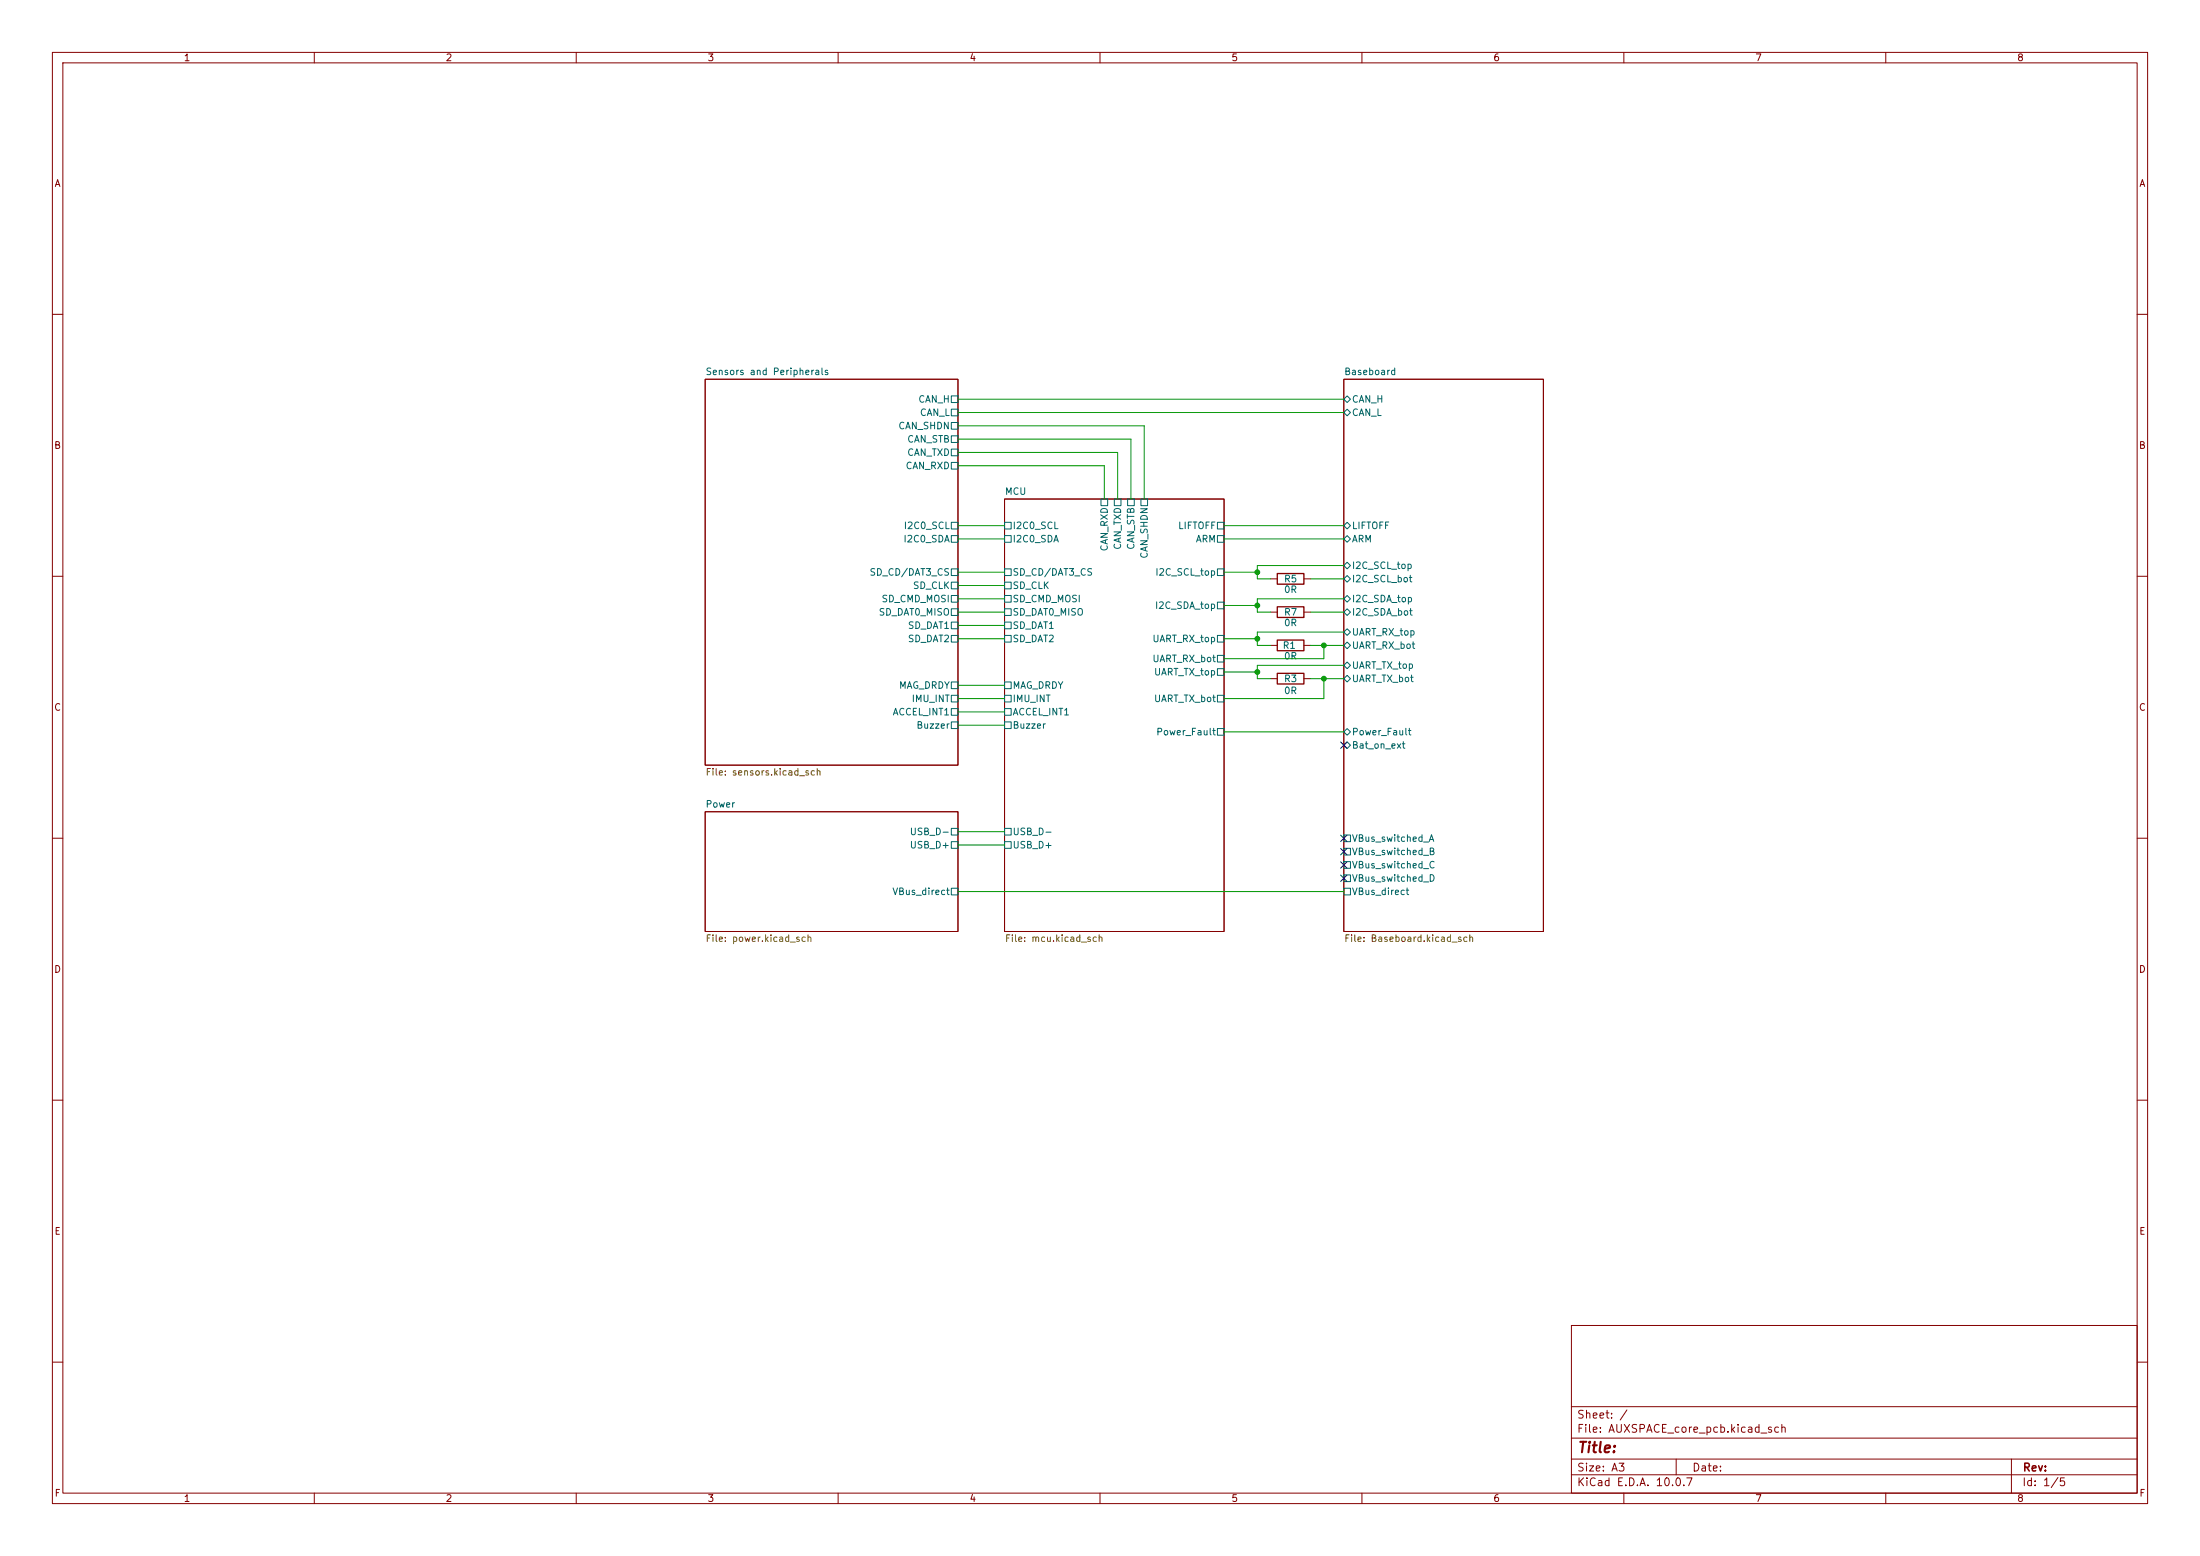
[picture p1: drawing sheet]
(kicad_sch
 (version 20260306)
 (generator "eeschema")
 (generator_version "10.0")
 (paper "A3")
 (lib_symbols
  (symbol "Device:R"
   (pin_numbers (hide yes))
   (pin_names
    (offset 0)) (exclude_from_sim no) (in_bom yes) (on_board yes)
   (in_pos_files yes)
   (duplicate_pin_numbers_are_jumpers no)
   (property "Reference" "R" (at 2.032 0 90) (show_name no) (do_not_autoplace no) (effects (font (size 1.27 1.27))))
   (property "Value" "R" (at 0 0 90) (show_name no) (do_not_autoplace no) (effects (font (size 1.27 1.27))))
   (property "Footprint" "" (at -1.778 0 90) (show_name no) (do_not_autoplace no) (hide yes) (effects (font (size 1.27 1.27))))
   (property "Datasheet" "" (at 0 0 0) (show_name no) (do_not_autoplace no) (hide yes) (effects (font (size 1.27 1.27))))
   (property "Description" "Resistor" (at 0 0 0) (show_name no) (do_not_autoplace no) (hide yes) (effects (font (size 1.27 1.27))))
   (symbol "R_0_1"
    (rectangle (start -1.016 -2.54) (end 1.016 2.54) (stroke (width 0.254) (type default)) (fill (type none))))
   (symbol "R_1_1"
    (pin passive line (at 0 3.81 270) (length 1.27) (name "" (effects (font (size 1.27 1.27)))) (number "1" (effects (font (size 1.27 1.27)))))
    (pin passive line (at 0 -3.81 90) (length 1.27) (name "" (effects (font (size 1.27 1.27)))) (number "2" (effects (font (size 1.27 1.27))))))
   (embedded_fonts no)))
 (junction
  (at 240.03 115.57)
  (diameter 0)
  (color 0 0 0 0))
 (junction
  (at 240.03 128.27)
  (diameter 0)
  (color 0 0 0 0))
 (junction
  (at 252.73 123.19)
  (diameter 0)
  (color 0 0 0 0))
 (junction
  (at 240.03 109.22)
  (diameter 0)
  (color 0 0 0 0))
 (junction
  (at 240.03 121.92)
  (diameter 0)
  (color 0 0 0 0))
 (junction
  (at 252.73 129.54)
  (diameter 0)
  (color 0 0 0 0))
 (no_connect
  (at 256.54 142.24))
 (no_connect
  (at 256.54 160.02))
 (no_connect
  (at 256.54 162.56))
 (no_connect
  (at 256.54 167.64))
 (no_connect
  (at 256.54 165.1))
 (wire
  (pts (xy 240.03 128.27) (xy 240.03 127))
  (stroke (width 0) (type default)))
 (wire
  (pts (xy 182.88 116.84) (xy 191.77 116.84))
  (stroke (width 0) (type default)))
 (wire
  (pts (xy 182.88 100.33) (xy 191.77 100.33))
  (stroke (width 0) (type default)))
 (wire
  (pts (xy 240.03 129.54) (xy 242.57 129.54))
  (stroke (width 0) (type default)))
 (wire
  (pts (xy 182.88 130.81) (xy 191.77 130.81))
  (stroke (width 0) (type default)))
 (wire
  (pts (xy 215.9 83.82) (xy 215.9 95.25))
  (stroke (width 0) (type default)))
 (wire
  (pts (xy 182.88 119.38) (xy 191.77 119.38))
  (stroke (width 0) (type default)))
 (wire
  (pts (xy 182.88 161.29) (xy 191.77 161.29))
  (stroke (width 0) (type default)))
 (wire
  (pts (xy 182.88 133.35) (xy 191.77 133.35))
  (stroke (width 0) (type default)))
 (wire
  (pts (xy 182.88 102.87) (xy 191.77 102.87))
  (stroke (width 0) (type default)))
 (wire
  (pts (xy 210.82 88.9) (xy 210.82 95.25))
  (stroke (width 0) (type default)))
 (wire
  (pts (xy 252.73 129.54) (xy 256.54 129.54))
  (stroke (width 0) (type default)))
 (wire
  (pts (xy 182.88 158.75) (xy 191.77 158.75))
  (stroke (width 0) (type default)))
 (wire
  (pts (xy 240.03 107.95) (xy 256.54 107.95))
  (stroke (width 0) (type default)))
 (wire
  (pts (xy 252.73 123.19) (xy 256.54 123.19))
  (stroke (width 0) (type default)))
 (wire
  (pts (xy 233.68 100.33) (xy 256.54 100.33))
  (stroke (width 0) (type default)))
 (wire
  (pts (xy 250.19 110.49) (xy 256.54 110.49))
  (stroke (width 0) (type default)))
 (wire
  (pts (xy 182.88 170.18) (xy 256.54 170.18))
  (stroke (width 0) (type default)))
 (wire
  (pts (xy 218.44 81.28) (xy 218.44 95.25))
  (stroke (width 0) (type default)))
 (wire
  (pts (xy 182.88 111.76) (xy 191.77 111.76))
  (stroke (width 0) (type default)))
 (wire
  (pts (xy 233.68 102.87) (xy 256.54 102.87))
  (stroke (width 0) (type default)))
 (wire
  (pts (xy 240.03 116.84) (xy 242.57 116.84))
  (stroke (width 0) (type default)))
 (wire
  (pts (xy 182.88 138.43) (xy 191.77 138.43))
  (stroke (width 0) (type default)))
 (wire
  (pts (xy 240.03 107.95) (xy 240.03 110.49))
  (stroke (width 0) (type default)))
 (wire
  (pts (xy 233.68 109.22) (xy 240.03 109.22))
  (stroke (width 0) (type default)))
 (wire
  (pts (xy 182.88 78.74) (xy 256.54 78.74))
  (stroke (width 0) (type default)))
 (wire
  (pts (xy 182.88 83.82) (xy 215.9 83.82))
  (stroke (width 0) (type default)))
 (wire
  (pts (xy 240.03 110.49) (xy 242.57 110.49))
  (stroke (width 0) (type default)))
 (wire
  (pts (xy 213.36 95.25) (xy 213.36 86.36))
  (stroke (width 0) (type default)))
 (wire
  (pts (xy 240.03 114.3) (xy 240.03 116.84))
  (stroke (width 0) (type default)))
 (wire
  (pts (xy 182.88 76.2) (xy 256.54 76.2))
  (stroke (width 0) (type default)))
 (wire
  (pts (xy 252.73 125.73) (xy 252.73 123.19))
  (stroke (width 0) (type default)))
 (wire
  (pts (xy 233.68 133.35) (xy 252.73 133.35))
  (stroke (width 0) (type default)))
 (wire
  (pts (xy 233.68 139.7) (xy 256.54 139.7))
  (stroke (width 0) (type default)))
 (wire
  (pts (xy 250.19 123.19) (xy 252.73 123.19))
  (stroke (width 0) (type default)))
 (wire
  (pts (xy 240.03 120.65) (xy 240.03 121.92))
  (stroke (width 0) (type default)))
 (wire
  (pts (xy 182.88 109.22) (xy 191.77 109.22))
  (stroke (width 0) (type default)))
 (wire
  (pts (xy 240.03 114.3) (xy 256.54 114.3))
  (stroke (width 0) (type default)))
 (wire
  (pts (xy 213.36 86.36) (xy 182.88 86.36))
  (stroke (width 0) (type default)))
 (wire
  (pts (xy 250.19 129.54) (xy 252.73 129.54))
  (stroke (width 0) (type default)))
 (wire
  (pts (xy 240.03 121.92) (xy 240.03 123.19))
  (stroke (width 0) (type default)))
 (wire
  (pts (xy 182.88 81.28) (xy 218.44 81.28))
  (stroke (width 0) (type default)))
 (wire
  (pts (xy 182.88 114.3) (xy 191.77 114.3))
  (stroke (width 0) (type default)))
 (wire
  (pts (xy 182.88 135.89) (xy 191.77 135.89))
  (stroke (width 0) (type default)))
 (wire
  (pts (xy 233.68 125.73) (xy 252.73 125.73))
  (stroke (width 0) (type default)))
 (wire
  (pts (xy 233.68 128.27) (xy 240.03 128.27))
  (stroke (width 0) (type default)))
 (wire
  (pts (xy 233.68 121.92) (xy 240.03 121.92))
  (stroke (width 0) (type default)))
 (wire
  (pts (xy 250.19 116.84) (xy 256.54 116.84))
  (stroke (width 0) (type default)))
 (wire
  (pts (xy 240.03 123.19) (xy 242.57 123.19))
  (stroke (width 0) (type default)))
 (wire
  (pts (xy 182.88 88.9) (xy 210.82 88.9))
  (stroke (width 0) (type default)))
 (wire
  (pts (xy 252.73 133.35) (xy 252.73 129.54))
  (stroke (width 0) (type default)))
 (wire
  (pts (xy 182.88 121.92) (xy 191.77 121.92))
  (stroke (width 0) (type default)))
 (wire
  (pts (xy 233.68 115.57) (xy 240.03 115.57))
  (stroke (width 0) (type default)))
 (wire
  (pts (xy 240.03 120.65) (xy 256.54 120.65))
  (stroke (width 0) (type default)))
 (wire
  (pts (xy 240.03 129.54) (xy 240.03 128.27))
  (stroke (width 0) (type default)))
 (wire
  (pts (xy 240.03 127) (xy 256.54 127))
  (stroke (width 0) (type default)))
 (symbol
  (lib_id "Device:R")
  (at 246.38 123.19 270)
  (unit 1)
  (body_style 1)
  (exclude_from_sim no)
  (in_bom yes)
  (on_board yes)
  (in_pos_files yes)
  (dnp no)
  (property "Reference" "R1" (at 246.126 123.19 90) (show_name no) (do_not_autoplace no) (effects (font (size 1.27 1.27))))
  (property "Value" "0R" (at 246.38 125.222 90) (show_name no) (do_not_autoplace no) (effects (font (size 1.27 1.27))))
  (property "Footprint" "Resistor_SMD:R_0603_1608Metric" (at 246.38 121.412 90) (hide yes) (show_name no) (do_not_autoplace no) (effects (font (size 1.27 1.27))))
  (property "Datasheet" "https://www.we-online.com/components/products/datasheet/560112116001.pdf" (at 246.38 123.19 0) (hide yes) (show_name no) (do_not_autoplace no) (effects (font (size 1.27 1.27))))
  (property "Description" "Resistor" (at 246.38 123.19 0) (hide yes) (show_name no) (do_not_autoplace no) (effects (font (size 1.27 1.27))))
  (property "LCSC_PTNBR" "" (at 246.38 123.19 90) (hide yes) (show_name no) (do_not_autoplace no) (effects (font (size 1.27 1.27))))
  (property "WE_PTNBR" "560112116001" (at 246.38 123.19 90) (hide yes) (show_name no) (do_not_autoplace no) (effects (font (size 1.27 1.27))))
  (property "VOELKNER_PTNBR" "" (at 246.38 123.19 90) (hide yes) (show_name no) (do_not_autoplace no) (effects (font (size 1.27 1.27))))
  (property "MOUSER_PTNBR" "" (at 246.38 123.19 90) (hide yes) (show_name no) (do_not_autoplace no) (effects (font (size 1.27 1.27))))
  (pin "1")
  (pin "2"))
 (symbol
  (lib_id "Device:R")
  (at 246.38 129.54 270)
  (unit 1)
  (body_style 1)
  (exclude_from_sim no)
  (in_bom yes)
  (on_board yes)
  (in_pos_files yes)
  (dnp no)
  (property "Reference" "R3" (at 246.38 129.54 90) (show_name no) (do_not_autoplace no) (effects (font (size 1.27 1.27))))
  (property "Value" "0R" (at 246.38 131.826 90) (show_name no) (do_not_autoplace no) (effects (font (size 1.27 1.27))))
  (property "Footprint" "Resistor_SMD:R_0603_1608Metric" (at 246.38 127.762 90) (hide yes) (show_name no) (do_not_autoplace no) (effects (font (size 1.27 1.27))))
  (property "Datasheet" "https://www.we-online.com/components/products/datasheet/560112116001.pdf" (at 246.38 129.54 0) (hide yes) (show_name no) (do_not_autoplace no) (effects (font (size 1.27 1.27))))
  (property "Description" "Resistor" (at 246.38 129.54 0) (hide yes) (show_name no) (do_not_autoplace no) (effects (font (size 1.27 1.27))))
  (property "LCSC_PTNBR" "" (at 246.38 129.54 90) (hide yes) (show_name no) (do_not_autoplace no) (effects (font (size 1.27 1.27))))
  (property "WE_PTNBR" "560112116001" (at 246.38 129.54 90) (hide yes) (show_name no) (do_not_autoplace no) (effects (font (size 1.27 1.27))))
  (property "VOELKNER_PTNBR" "" (at 246.38 129.54 90) (hide yes) (show_name no) (do_not_autoplace no) (effects (font (size 1.27 1.27))))
  (property "MOUSER_PTNBR" "" (at 246.38 129.54 90) (hide yes) (show_name no) (do_not_autoplace no) (effects (font (size 1.27 1.27))))
  (pin "2")
  (pin "1"))
 (symbol
  (lib_id "Device:R")
  (at 246.38 116.84 270)
  (unit 1)
  (body_style 1)
  (exclude_from_sim no)
  (in_bom yes)
  (on_board yes)
  (in_pos_files yes)
  (dnp no)
  (property "Reference" "R7" (at 246.38 116.84 90) (show_name no) (do_not_autoplace no) (effects (font (size 1.27 1.27))))
  (property "Value" "0R" (at 246.38 118.872 90) (show_name no) (do_not_autoplace no) (effects (font (size 1.27 1.27))))
  (property "Footprint" "Resistor_SMD:R_0603_1608Metric" (at 246.38 115.062 90) (hide yes) (show_name no) (do_not_autoplace no) (effects (font (size 1.27 1.27))))
  (property "Datasheet" "https://www.we-online.com/components/products/datasheet/560112116001.pdf" (at 246.38 116.84 0) (hide yes) (show_name no) (do_not_autoplace no) (effects (font (size 1.27 1.27))))
  (property "Description" "Resistor" (at 246.38 116.84 0) (hide yes) (show_name no) (do_not_autoplace no) (effects (font (size 1.27 1.27))))
  (property "LCSC_PTNBR" "" (at 246.38 116.84 90) (hide yes) (show_name no) (do_not_autoplace no) (effects (font (size 1.27 1.27))))
  (property "WE_PTNBR" "560112116001" (at 246.38 116.84 90) (hide yes) (show_name no) (do_not_autoplace no) (effects (font (size 1.27 1.27))))
  (property "VOELKNER_PTNBR" "" (at 246.38 116.84 90) (hide yes) (show_name no) (do_not_autoplace no) (effects (font (size 1.27 1.27))))
  (property "MOUSER_PTNBR" "" (at 246.38 116.84 90) (hide yes) (show_name no) (do_not_autoplace no) (effects (font (size 1.27 1.27))))
  (pin "2")
  (pin "1"))
 (symbol
  (lib_id "Device:R")
  (at 246.38 110.49 270)
  (unit 1)
  (body_style 1)
  (exclude_from_sim no)
  (in_bom yes)
  (on_board yes)
  (in_pos_files yes)
  (dnp no)
  (property "Reference" "R5" (at 246.38 110.49 90) (show_name no) (do_not_autoplace no) (effects (font (size 1.27 1.27))))
  (property "Value" "0R" (at 246.38 112.522 90) (show_name no) (do_not_autoplace no) (effects (font (size 1.27 1.27))))
  (property "Footprint" "Resistor_SMD:R_0603_1608Metric" (at 246.38 108.712 90) (hide yes) (show_name no) (do_not_autoplace no) (effects (font (size 1.27 1.27))))
  (property "Datasheet" "https://www.we-online.com/components/products/datasheet/560112116001.pdf" (at 246.38 110.49 0) (hide yes) (show_name no) (do_not_autoplace no) (effects (font (size 1.27 1.27))))
  (property "Description" "Resistor" (at 246.38 110.49 0) (hide yes) (show_name no) (do_not_autoplace no) (effects (font (size 1.27 1.27))))
  (property "LCSC_PTNBR" "" (at 246.38 110.49 90) (hide yes) (show_name no) (do_not_autoplace no) (effects (font (size 1.27 1.27))))
  (property "WE_PTNBR" "560112116001" (at 246.38 110.49 90) (hide yes) (show_name no) (do_not_autoplace no) (effects (font (size 1.27 1.27))))
  (property "VOELKNER_PTNBR" "" (at 246.38 110.49 90) (hide yes) (show_name no) (do_not_autoplace no) (effects (font (size 1.27 1.27))))
  (property "MOUSER_PTNBR" "" (at 246.38 110.49 90) (hide yes) (show_name no) (do_not_autoplace no) (effects (font (size 1.27 1.27))))
  (pin "1")
  (pin "2"))
 (sheet
  (at 256.54 72.39)
  (size 38.1 105.41)
  (exclude_from_sim no)
  (in_bom yes)
  (on_board yes)
  (dnp no)
  (fields_autoplaced yes)
  (stroke (width 0.1524) (type solid))
  (fill (color 0 0 0 0))
  (property "Sheetname" "Baseboard" (at 256.54 71.6784 0) (show_name no) (do_not_autoplace no) (effects (font (size 1.27 1.27)) (justify left bottom)))
  (property "Sheetfile" "Baseboard.kicad_sch" (at 256.54 178.3846 0) (show_name no) (do_not_autoplace no) (effects (font (size 1.27 1.27)) (justify left top)))
  (pin "ARM" bidirectional (at 256.54 102.87 180) (effects (font (size 1.27 1.27)) (justify left)))
  (pin "CAN_H" bidirectional (at 256.54 76.2 180) (effects (font (size 1.27 1.27)) (justify left)))
  (pin "CAN_L" bidirectional (at 256.54 78.74 180) (effects (font (size 1.27 1.27)) (justify left)))
  (pin "I2C_SCL_bot" bidirectional (at 256.54 110.49 180) (effects (font (size 1.27 1.27)) (justify left)))
  (pin "I2C_SCL_top" bidirectional (at 256.54 107.95 180) (effects (font (size 1.27 1.27)) (justify left)))
  (pin "I2C_SDA_bot" bidirectional (at 256.54 116.84 180) (effects (font (size 1.27 1.27)) (justify left)))
  (pin "I2C_SDA_top" bidirectional (at 256.54 114.3 180) (effects (font (size 1.27 1.27)) (justify left)))
  (pin "LIFTOFF" bidirectional (at 256.54 100.33 180) (effects (font (size 1.27 1.27)) (justify left)))
  (pin "UART_RX_bot" bidirectional (at 256.54 123.19 180) (effects (font (size 1.27 1.27)) (justify left)))
  (pin "UART_RX_top" bidirectional (at 256.54 120.65 180) (effects (font (size 1.27 1.27)) (justify left)))
  (pin "UART_TX_bot" bidirectional (at 256.54 129.54 180) (effects (font (size 1.27 1.27)) (justify left)))
  (pin "UART_TX_top" bidirectional (at 256.54 127 180) (effects (font (size 1.27 1.27)) (justify left)))
  (pin "VBus_direct" passive (at 256.54 170.18 180) (effects (font (size 1.27 1.27)) (justify left)))
  (pin "VBus_switched_A" passive (at 256.54 160.02 180) (effects (font (size 1.27 1.27)) (justify left)))
  (pin "VBus_switched_B" passive (at 256.54 162.56 180) (effects (font (size 1.27 1.27)) (justify left)))
  (pin "VBus_switched_C" passive (at 256.54 165.1 180) (effects (font (size 1.27 1.27)) (justify left)))
  (pin "VBus_switched_D" passive (at 256.54 167.64 180) (effects (font (size 1.27 1.27)) (justify left)))
  (pin "Bat_on_ext" bidirectional (at 256.54 142.24 180) (effects (font (size 1.27 1.27)) (justify left)))
  (pin "Power_Fault" bidirectional (at 256.54 139.7 180) (effects (font (size 1.27 1.27)) (justify left))))
 (sheet
  (at 134.62 154.94)
  (size 48.26 22.86)
  (exclude_from_sim no)
  (in_bom yes)
  (on_board yes)
  (dnp no)
  (fields_autoplaced yes)
  (stroke (width 0.1524) (type solid))
  (fill (color 0 0 0 0))
  (property "Sheetname" "Power" (at 134.62 154.2284 0) (show_name no) (do_not_autoplace no) (effects (font (size 1.27 1.27)) (justify left bottom)))
  (property "Sheetfile" "power.kicad_sch" (at 134.62 178.3846 0) (show_name no) (do_not_autoplace no) (effects (font (size 1.27 1.27)) (justify left top)))
  (pin "USB_D+" passive (at 182.88 161.29 0) (effects (font (size 1.27 1.27)) (justify right)))
  (pin "USB_D-" passive (at 182.88 158.75 0) (effects (font (size 1.27 1.27)) (justify right)))
  (pin "VBus_direct" passive (at 182.88 170.18 0) (effects (font (size 1.27 1.27)) (justify right))))
 (sheet
  (at 191.77 95.25)
  (size 41.91 82.55)
  (exclude_from_sim no)
  (in_bom yes)
  (on_board yes)
  (dnp no)
  (fields_autoplaced yes)
  (stroke (width 0.1524) (type solid))
  (fill (color 0 0 0 0))
  (property "Sheetname" "MCU" (at 191.77 94.5384 0) (show_name no) (do_not_autoplace no) (effects (font (size 1.27 1.27)) (justify left bottom)))
  (property "Sheetfile" "mcu.kicad_sch" (at 191.77 178.3846 0) (show_name no) (do_not_autoplace no) (effects (font (size 1.27 1.27)) (justify left top)))
  (pin "ACCEL_INT1" passive (at 191.77 135.89 180) (effects (font (size 1.27 1.27)) (justify left)))
  (pin "ARM" passive (at 233.68 102.87 0) (effects (font (size 1.27 1.27)) (justify right)))
  (pin "Buzzer" passive (at 191.77 138.43 180) (effects (font (size 1.27 1.27)) (justify left)))
  (pin "I2C0_SCL" passive (at 191.77 100.33 180) (effects (font (size 1.27 1.27)) (justify left)))
  (pin "I2C0_SDA" passive (at 191.77 102.87 180) (effects (font (size 1.27 1.27)) (justify left)))
  (pin "I2C_SCL_top" passive (at 233.68 109.22 0) (effects (font (size 1.27 1.27)) (justify right)))
  (pin "I2C_SDA_top" passive (at 233.68 115.57 0) (effects (font (size 1.27 1.27)) (justify right)))
  (pin "IMU_INT" passive (at 191.77 133.35 180) (effects (font (size 1.27 1.27)) (justify left)))
  (pin "LIFTOFF" passive (at 233.68 100.33 0) (effects (font (size 1.27 1.27)) (justify right)))
  (pin "MAG_DRDY" passive (at 191.77 130.81 180) (effects (font (size 1.27 1.27)) (justify left)))
  (pin "Power_Fault" passive (at 233.68 139.7 0) (effects (font (size 1.27 1.27)) (justify right)))
  (pin "SD_CD{slash}DAT3_CS" passive (at 191.77 109.22 180) (effects (font (size 1.27 1.27)) (justify left)))
  (pin "SD_CLK" passive (at 191.77 111.76 180) (effects (font (size 1.27 1.27)) (justify left)))
  (pin "SD_CMD_MOSI" passive (at 191.77 114.3 180) (effects (font (size 1.27 1.27)) (justify left)))
  (pin "SD_DAT0_MISO" passive (at 191.77 116.84 180) (effects (font (size 1.27 1.27)) (justify left)))
  (pin "SD_DAT1" passive (at 191.77 119.38 180) (effects (font (size 1.27 1.27)) (justify left)))
  (pin "SD_DAT2" passive (at 191.77 121.92 180) (effects (font (size 1.27 1.27)) (justify left)))
  (pin "USB_D+" passive (at 191.77 161.29 180) (effects (font (size 1.27 1.27)) (justify left)))
  (pin "USB_D-" passive (at 191.77 158.75 180) (effects (font (size 1.27 1.27)) (justify left)))
  (pin "CAN_RXD" passive (at 210.82 95.25 90) (effects (font (size 1.27 1.27)) (justify right)))
  (pin "CAN_SHDN" passive (at 218.44 95.25 90) (effects (font (size 1.27 1.27)) (justify right)))
  (pin "CAN_STB" passive (at 215.9 95.25 90) (effects (font (size 1.27 1.27)) (justify right)))
  (pin "CAN_TXD" passive (at 213.36 95.25 90) (effects (font (size 1.27 1.27)) (justify right)))
  (pin "UART_RX_bot" passive (at 233.68 125.73 0) (effects (font (size 1.27 1.27)) (justify right)))
  (pin "UART_RX_top" passive (at 233.68 121.92 0) (effects (font (size 1.27 1.27)) (justify right)))
  (pin "UART_TX_bot" passive (at 233.68 133.35 0) (effects (font (size 1.27 1.27)) (justify right)))
  (pin "UART_TX_top" passive (at 233.68 128.27 0) (effects (font (size 1.27 1.27)) (justify right))))
 (sheet
  (at 134.62 72.39)
  (size 48.26 73.66)
  (exclude_from_sim no)
  (in_bom yes)
  (on_board yes)
  (dnp no)
  (fields_autoplaced yes)
  (stroke (width 0.1524) (type solid))
  (fill (color 0 0 0 0))
  (property "Sheetname" "Sensors and Peripherals" (at 134.62 71.6784 0) (show_name no) (do_not_autoplace no) (effects (font (size 1.27 1.27)) (justify left bottom)))
  (property "Sheetfile" "sensors.kicad_sch" (at 134.62 146.6346 0) (show_name no) (do_not_autoplace no) (effects (font (size 1.27 1.27)) (justify left top)))
  (pin "CAN_H" passive (at 182.88 76.2 0) (effects (font (size 1.27 1.27)) (justify right)))
  (pin "CAN_L" passive (at 182.88 78.74 0) (effects (font (size 1.27 1.27)) (justify right)))
  (pin "ACCEL_INT1" passive (at 182.88 135.89 0) (effects (font (size 1.27 1.27)) (justify right)))
  (pin "I2C0_SCL" passive (at 182.88 100.33 0) (effects (font (size 1.27 1.27)) (justify right)))
  (pin "I2C0_SDA" passive (at 182.88 102.87 0) (effects (font (size 1.27 1.27)) (justify right)))
  (pin "IMU_INT" passive (at 182.88 133.35 0) (effects (font (size 1.27 1.27)) (justify right)))
  (pin "MAG_DRDY" passive (at 182.88 130.81 0) (effects (font (size 1.27 1.27)) (justify right)))
  (pin "SD_CD{slash}DAT3_CS" passive (at 182.88 109.22 0) (effects (font (size 1.27 1.27)) (justify right)))
  (pin "SD_CLK" passive (at 182.88 111.76 0) (effects (font (size 1.27 1.27)) (justify right)))
  (pin "SD_CMD_MOSI" passive (at 182.88 114.3 0) (effects (font (size 1.27 1.27)) (justify right)))
  (pin "SD_DAT0_MISO" passive (at 182.88 116.84 0) (effects (font (size 1.27 1.27)) (justify right)))
  (pin "SD_DAT1" passive (at 182.88 119.38 0) (effects (font (size 1.27 1.27)) (justify right)))
  (pin "SD_DAT2" passive (at 182.88 121.92 0) (effects (font (size 1.27 1.27)) (justify right)))
  (pin "Buzzer" passive (at 182.88 138.43 0) (effects (font (size 1.27 1.27)) (justify right)))
  (pin "CAN_RXD" passive (at 182.88 88.9 0) (effects (font (size 1.27 1.27)) (justify right)))
  (pin "CAN_SHDN" passive (at 182.88 81.28 0) (effects (font (size 1.27 1.27)) (justify right)))
  (pin "CAN_STB" passive (at 182.88 83.82 0) (effects (font (size 1.27 1.27)) (justify right)))
  (pin "CAN_TXD" passive (at 182.88 86.36 0) (effects (font (size 1.27 1.27)) (justify right))))
 (sheet_instances
  (path ""
   (page "1")))
 (embedded_fonts no))
